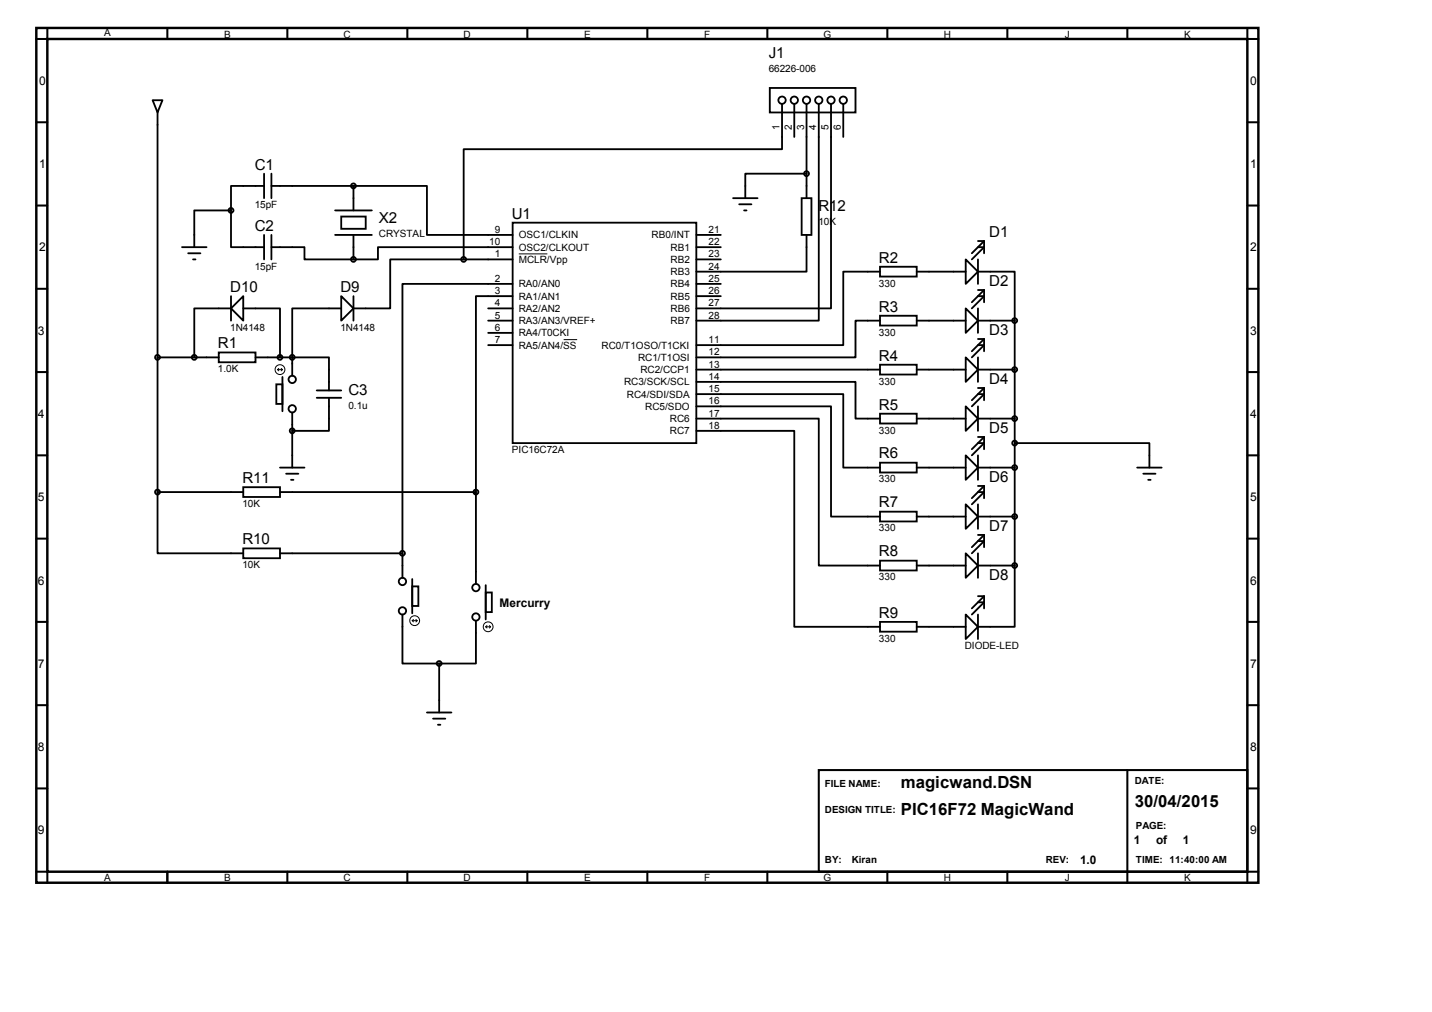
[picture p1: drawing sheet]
<svg xmlns="http://www.w3.org/2000/svg" width="297mm" height="210mm" viewBox="0 0 297 210" stroke-linecap="round" stroke-linejoin="round" font-family="sans-serif">
<path d="M7.5 5.8h253.5v177.3h-253.5zM9.8 8.1h248.9v172.7h-248.9z" fill="none" stroke="#000" stroke-width=".51"/>
<g fill="none" stroke="#000" stroke-width=".42">
<path d="M9.8 5.8v2.3h-2.3M34.7 5.8v2.3M59.6 5.8v2.3M84.5 5.8v2.3M109.4 5.8v2.3M134.3 5.8v2.3M159.2 5.8v2.3M184.1 5.8v2.3M209 5.8v2.3M233.8 5.8v2.3M258.7 5.8v2.3h2.3M7.5 25.4h2.3"/>
<path d="M258.7 25.4h2.3M7.5 42.6h2.3M7.5 59.9h2.3M258.7 42.6h2.3M258.7 59.9h2.3M7.5 77.2h2.3M258.7 77.2h2.3M7.5 94.4h2.3M258.7 94.4h2.3M7.5 111.7h2.3M258.7 111.7h2.3M7.5 129h2.3"/>
<path d="M258.7 129h2.3M7.5 146.3h2.3M169.8 159.7h88.9v21.1h-88.9zM233.8 159.7v23.4M258.7 146.3h2.3M7.5 163.5h2.3M258.7 163.5h2.3M7.5 180.8h2.3v2.3M34.7 180.8v2.3M59.6 180.8v2.3M84.5 180.8v2.3M109.4 180.8v2.3"/>
<path d="M134.3 180.8v2.3M159.2 180.8v2.3M184.1 180.8v2.3M209 180.8v2.3M261 180.8h-2.3v2.3"/>
</g>
<g fill="none" stroke="#000" stroke-width=".38">
<path d="M159.7 18.2h17.8v5.1h-17.8zM31.7 20.8h2l-1 2.5zM32.7 23.3v78.8M54.8 38.6h-6.9v5M54.8 36v5.1M56.3 38.6h17M56.3 36v5.1M73.3 38.6h15.3v10.1h17.7M73.3 38.6v5M162.2 21.5v9.4h-66v22.9M164.8 21.5v6.9M167.3 36h-12.7v5.1"/>
<path d="M167.3 21.5v19.6M169.8 21.5v45h-25.4M172.4 21.5v42.5h-28M174.9 21.5v6.9M37.8 51.3h5M39 52.5h2.6M40 53.8h.6M47.9 43.6v7.7h6.9M47.9 43.6h-7.6v7.7M54.8 48.7v5.1M56.3 51.3h6.9v2.5h10.1M56.3 48.7v5.1"/>
<path d="M69.5 48.7h7.6M69.5 43.6h7.6M70.8 44.9h5.1v2.6h-5.1zM73.3 48.7v5.1M96.2 53.8h-15.3v10.2h-7.6M96.2 53.8h10.1M106.3 46.2h38.1v45.7h-38.1zM106.3 51.3h-27.9v2.5h-5.1M106.3 58.9h-22.8v55.9M144.4 53.8h5.1M144.4 58.9h5.1M144.4 48.7h5.1"/>
<path d="M144.4 51.3h5.1M152.1 41.1h5M153.3 42.4h2.6M154.3 43.6h.6M166.3 41.1h2v7.6h-2zM167.3 48.7v7.6h-22.9M182.5 55.3h7.7v2.1h-7.7zM182.5 56.3h-7.6v15.3h-30.5M190.2 56.3h10.1M200.3 53.8l2.6 2.5-2.6 2.6zM202.9 56.3h7.6v10.2M202.9 51.3h1.2l-2.5 2.5"/>
<path d="M202.9 53.8v5.1M202.9 50h1.2M204.1 50l-2.5 2.5M204.1 50v2.5M32.7 74.1h12.7M45.4 73.1h7.6v2h-7.6zM47.9 64l2.6-2.6v5.1zM47.9 64h-7.6v10.1M47.9 61.4v5.1M50.5 64h7.6v10.1M53 74.1h7.6M57.3 79.7h1.3v4.1h-1.3z"/>
<path d="M58.6 78.2v7.1M60.6 74.1h7.6v6.9M60.6 74.1v3.8M70.8 61.4l2.5 2.6-2.5 2.5zM70.8 64h-10.2v10.1M73.3 61.4v5.1M101.3 66.5h5M101.3 64h5M101.3 69h5M101.3 71.6h5M106.3 61.4h-7.6v40.7M144.4 79.2h33.1v7.6h5"/>
<path d="M144.4 76.7h38.1M144.4 61.4h5.1M182.5 65.5h7.7v2h-7.7zM182.5 75.6h7.7v2.1h-7.7zM182.5 66.5h-5v7.6h-33.1M190.2 76.7h10.1M190.2 66.5h10.1M200.3 64l2.6 2.5-2.6 2.5zM200.3 74.1l2.6 2.6-2.6 2.5zM202.9 76.7h7.6M202.9 66.5h7.6M202.9 61.4h1.2l-2.5 2.6"/>
<path d="M202.9 71.6h1.2l-2.5 2.5M202.9 64v5M202.9 74.1v5.1M202.9 60.2h1.2M202.9 70.3h1.2M204.1 60.2v2.5M204.1 70.3v2.6M204.1 60.2l-2.5 2.5M204.1 70.3l-2.5 2.6M210.5 66.5v50.8M58.1 97h5.1M59.3 98.3h2.6"/>
<path d="M60.4 99.5h.5M60.6 85.6v11.4M65.7 82.5h5.1M65.7 81h5.1M68.2 82.5v6.9h-7.6M144.4 81.7h30.5v15.3h7.6M144.4 84.3h28v22.8h10.1M144.4 86.8h25.4v30.5h12.7M144.4 89.4h20.4v40.6h17.7M182.5 85.8h7.7v2h-7.7zM182.5 96h7.7v2h-7.7zM190.2 86.8h10.1"/>
<path d="M190.2 97h10.1M200.3 84.3l2.6 2.5-2.6 2.6zM200.3 94.4l2.6 2.6-2.6 2.5zM202.9 86.8h7.6M202.9 97h7.6M202.9 81.7h1.2l-2.5 2.6M202.9 84.3v5.1M202.9 94.4v5.1M202.9 80.5h1.2M202.9 91.9h1.2l-2.5 2.5M202.9 90.6h1.2M204.1 80.5v2.5"/>
<path d="M204.1 90.6v2.6M204.1 80.5l-2.5 2.5M204.1 90.6l-2.5 2.6M210.5 91.9h27.9v5.1M235.9 97h5.1M237.1 98.3h2.6M238.2 99.5h.5M32.7 102.1v12.7h17.8M32.7 102.1h17.8M50.5 113.7h7.6v2.1h-7.6zM50.5 101h7.6v2.1h-7.6zM58.1 102.1h40.6"/>
<path d="M58.1 114.8h25.4M83.5 114.8v5M98.7 102.1v19M182.5 106.1h7.7v2.1h-7.7zM182.5 116.3h7.7v2h-7.7zM190.2 107.1h10.1M190.2 117.3h10.1M200.3 104.6l2.6 2.5-2.6 2.6zM200.3 114.8l2.6 2.5-2.6 2.5zM202.9 107.1h7.6M202.9 117.3h7.6M202.9 102.1h1.2l-2.5 2.5"/>
<path d="M202.9 104.6v5.1M202.9 114.8v5M202.9 100.8h1.2M202.9 112.2h1.2l-2.5 2.6M202.9 111h1.2M204.1 100.8v2.5M204.1 111v2.5M204.1 100.8l-2.5 2.5M204.1 111l-2.5 2.5M210.5 117.3v12.7h-7.6M83.5 127.5v10.1h7.6M85.5 121.6h1.3v4.1h-1.3z"/>
<path d="M85.5 120.1v7.1M91.1 137.6v10.2M98.7 128.7v8.9h-7.6M100.7 122.9h1.3v4.1h-1.3zM100.7 121.4v7.1M182.5 129h7.7v2h-7.7zM190.2 130h10.1M200.3 127.5l2.6 2.5-2.6 2.5zM202.9 127.5v5M202.9 124.9h1.2l-2.5 2.6M202.9 123.7h1.2M204.1 123.7v2.5"/>
<path d="M204.1 123.7l-2.5 2.5M88.6 147.8h5M89.8 149.1h2.6M90.8 150.3h.6"/>
<circle cx="73.3" cy="38.6" r=".51"/>
<circle cx="162.2" cy="20.8" r=".76"/>
<circle cx="164.8" cy="20.8" r=".76"/>
<circle cx="167.3" cy="36" r=".51"/>
<circle cx="167.3" cy="20.8" r=".76"/>
<circle cx="169.8" cy="20.8" r=".76"/>
<circle cx="172.4" cy="20.8" r=".76"/>
<circle cx="174.9" cy="20.8" r=".76"/>
<circle cx="47.9" cy="43.6" r=".51"/>
<circle cx="73.3" cy="53.8" r=".51"/>
<circle cx="96.2" cy="53.8" r=".51"/>
<circle cx="32.7" cy="74.1" r=".51"/>
<circle cx="40.3" cy="74.1" r=".51"/>
<circle cx="58.1" cy="74.1" r=".51"/>
<circle cx="60.6" cy="74.1" r=".51"/>
<circle cx="60.6" cy="78.7" r=".76"/>
<circle cx="210.5" cy="66.5" r=".51"/>
<circle cx="210.5" cy="76.7" r=".51"/>
<circle cx="60.6" cy="89.4" r=".51"/>
<circle cx="60.6" cy="84.8" r=".76"/>
<circle cx="210.5" cy="91.9" r=".51"/>
<circle cx="210.5" cy="86.8" r=".51"/>
<circle cx="210.5" cy="97" r=".51"/>
<circle cx="32.7" cy="102.1" r=".51"/>
<circle cx="83.5" cy="114.8" r=".51"/>
<circle cx="98.7" cy="102.1" r=".51"/>
<circle cx="210.5" cy="107.1" r=".51"/>
<circle cx="210.5" cy="117.3" r=".51"/>
<circle cx="83.5" cy="120.6" r=".76"/>
<circle cx="83.5" cy="126.7" r=".76"/>
<circle cx="91.1" cy="137.6" r=".51"/>
<circle cx="98.7" cy="121.9" r=".76"/>
<circle cx="98.7" cy="128" r=".76"/>
</g>
<g fill="none" stroke="#000" stroke-width=".21">
<path d="M107.6 52.7h5.9M57.6 76.7h1M57.6 76.7l.2 .2M57.8 76.4l-.2 .3M58.3 76.4l.3 .3M58.6 76.7l-.3 .2M116.9 70.4h2.8M85.5 128.7h1M85.5 128.7l.3 .3M85.8 128.5l-.3 .2M86.3 128.5l.2 .2M86.5 128.7l-.2 .3"/>
<path d="M100.7 130h1.1M100.7 130l.3 .3M101 129.8l-.3 .2M101.5 129.8l.3 .2M101.8 130l-.3 .3"/>
<circle cx="58.1" cy="76.7" r="1.02"/>
<circle cx="86" cy="128.7" r="1.02"/>
<circle cx="101.3" cy="130" r="1.02"/>
</g>
<g font-size="3.5">
<text x="186.9" y="163.4">magicwand.DSN</text>
<text x="235.4" y="167.4">30/04/2015</text>
<text x="186.9" y="169.1">PIC16F72 MagicWand</text>
</g>
<g font-size="3.1">
<text x="159.5" y="12">J1</text>
<text x="52.8" y="35.2">C1</text>
<text x="52.8" y="47.9">C2</text>
<text x="78.6" y="46.3">X2</text>
<text x="106.2" y="45.3">U1</text>
<text x="169.8" y="43.8">R12</text>
<text x="205.2" y="49.1">D1</text>
<text x="182.3" y="54.5">R2</text>
<text x="205.2" y="59.3">D2</text>
<text x="47.7" y="60.6">D10</text>
<text x="70.6" y="60.6">D9</text>
<text x="182.3" y="64.6">R3</text>
<text x="205.2" y="69.5">D3</text>
<text x="45.2" y="72.3">R1</text>
<text x="182.3" y="74.8">R4</text>
<text x="72.3" y="81.9">C3</text>
<text x="205.2" y="79.6">D4</text>
<text x="182.3" y="85">R5</text>
<text x="205.2" y="89.8">D5</text>
<text x="182.3" y="95.1">R6</text>
<text x="50.3" y="100.2">R11</text>
<text x="205.2" y="99.9">D6</text>
<text x="182.3" y="105.2">R7</text>
<text x="50.3" y="112.9">R10</text>
<text x="205.2" y="110.1">D7</text>
<text x="182.3" y="115.4">R8</text>
<text x="205.2" y="120.2">D8</text>
<text x="182.3" y="128.1">R9</text>
</g>
<g font-size="2.5">
<text x="8.1" y="17.6">0</text>
<text x="259.3" y="17.6">0</text>
<text x="8.1" y="34.9">1</text>
<text x="259.3" y="34.9">1</text>
<text x="8.1" y="52.2">2</text>
<text x="259.3" y="52.2">2</text>
<text x="7.9" y="69.4">3</text>
<text x="259.3" y="69.4">3</text>
<text x="7.9" y="86.7">4</text>
<text x="259.3" y="86.7">4</text>
<text x="7.9" y="104">5</text>
<text x="259.3" y="104">5</text>
<text x="7.9" y="121.2">6</text>
<text x="103.6" y="125.8">Mercurry</text>
<text x="259.3" y="121.2">6</text>
<text x="7.9" y="138.5">7</text>
<text x="259.3" y="138.5">7</text>
<text x="7.9" y="155.8">8</text>
<text x="259.3" y="155.8">8</text>
<text x="7.9" y="173.1">9</text>
<text x="259.3" y="173.1">9</text>
<text x="224" y="179.2">1.0</text>
<text x="235.2" y="175.1">1</text>
<text x="239.8" y="175.1">of</text>
<text x="245.4" y="175.1">1</text>
</g>
<g font-size="2.1">
<text x="21.6" y="7.5">A</text>
<text x="46.5" y="7.8">B</text>
<text x="71.3" y="7.8">C</text>
<text x="96.2" y="7.8">D</text>
<text x="121.2" y="7.8">E</text>
<text x="146.1" y="7.8">F</text>
<text x="170.8" y="7.8">G</text>
<text x="195.7" y="7.8">H</text>
<text x="220.9" y="7.8">J</text>
<text x="245.6" y="7.8">K</text>
<text x="159.5" y="14.9">66226-006</text>
<text x="161.7" y="27" transform="rotate(-90 161.7 27)">1</text>
<text x="164.3" y="27" transform="rotate(-90 164.3 27)">2</text>
<text x="166.8" y="27" transform="rotate(-90 166.8 27)">3</text>
<text x="169.3" y="27" transform="rotate(-90 169.3 27)">4</text>
<text x="171.9" y="27" transform="rotate(-90 171.9 27)">5</text>
<text x="174.4" y="27" transform="rotate(-90 174.4 27)">6</text>
<text x="52.8" y="43.2">15pF</text>
<text x="169.8" y="46.7">10K</text>
<text x="78.6" y="49.2">CRYSTAL</text>
<text x="101.5" y="50.8">10</text>
<text x="102.7" y="48.3">9</text>
<text x="102.7" y="53.4">1</text>
<text x="107.6" y="49.4">OSC1/CLKIN</text>
<text x="107.6" y="52">OSC2/CLKOUT</text>
<text x="135.2" y="49.4">RB0/INT</text>
<text x="139.1" y="52">RB1</text>
<text x="147" y="53.4">23</text>
<text x="147" y="50.8">22</text>
<text x="147" y="48.3">21</text>
<text x="52.8" y="55.9">15pF</text>
<text x="102.7" y="58.5">2</text>
<text x="107.6" y="59.6">RA0/AN0</text>
<text x="107.6" y="54.5">MCLR/Vpp</text>
<text x="139.1" y="59.6">RB4</text>
<text x="139.1" y="57.1">RB3</text>
<text x="139.1" y="54.5">RB2</text>
<text x="147" y="58.5">25</text>
<text x="147" y="55.9">24</text>
<text x="182.3" y="59.5">330</text>
<text x="102.7" y="61">3</text>
<text x="102.7" y="63.5">4</text>
<text x="107.6" y="62.1">RA1/AN1</text>
<text x="107.6" y="64.7">RA2/AN2</text>
<text x="139.1" y="64.7">RB6</text>
<text x="139.1" y="62.1">RB5</text>
<text x="147" y="63.5">27</text>
<text x="147" y="61">26</text>
<text x="47.7" y="68.6">1N4148</text>
<text x="70.6" y="68.6">1N4148</text>
<text x="102.7" y="68.6">6</text>
<text x="102.7" y="71.2">7</text>
<text x="102.7" y="66.1">5</text>
<text x="107.6" y="69.8">RA4/T0CKI</text>
<text x="107.6" y="67.2">RA3/AN3/VREF+</text>
<text x="139.1" y="67.2">RB7</text>
<text x="147" y="66.1">28</text>
<text x="147" y="71.2">11</text>
<text x="182.3" y="69.6">330</text>
<text x="45.2" y="77.3">1.0K</text>
<text x="107.6" y="72.3">RA5/AN4/SS</text>
<text x="124.8" y="72.3">RC0/T1OSO/T1CKI</text>
<text x="132.4" y="74.8">RC1/T1OSI</text>
<text x="132.8" y="77.4">RC2/CCP1</text>
<text x="147" y="76.2">13</text>
<text x="147" y="73.7">12</text>
<text x="129.5" y="79.9">RC3/SCK/SCL</text>
<text x="130" y="82.5">RC4/SDI/SDA</text>
<text x="147" y="78.8">14</text>
<text x="147" y="83.9">16</text>
<text x="147" y="81.3">15</text>
<text x="182.3" y="79.8">330</text>
<text x="72.3" y="84.8">0.1u</text>
<text x="133.9" y="85">RC5/SDO</text>
<text x="139" y="87.5">RC6</text>
<text x="147" y="88.9">18</text>
<text x="147" y="86.4">17</text>
<text x="182.3" y="90">330</text>
<text x="106.2" y="94">PIC16C72A</text>
<text x="139" y="90.1">RC7</text>
<text x="182.3" y="100.1">330</text>
<text x="50.3" y="105.2">10K</text>
<text x="182.3" y="110.2">330</text>
<text x="50.3" y="117.9">10K</text>
<text x="182.3" y="120.4">330</text>
<text x="182.3" y="133.1">330</text>
<text x="200.1" y="134.6">DIODE-LED</text>
<text x="21.6" y="182.8">A</text>
<text x="46.5" y="182.8">B</text>
<text x="71.3" y="182.8">C</text>
<text x="96.2" y="182.8">D</text>
<text x="121.2" y="182.8">E</text>
<text x="146.1" y="182.8">F</text>
<text x="170.8" y="182.8">G</text>
<text x="195.7" y="182.8">H</text>
<text x="220.9" y="182.8">J</text>
<text x="245.6" y="182.8">K</text>
</g>
<g font-size="2">
<text x="171.1" y="163.2">FILE NAME:</text>
<text x="235.4" y="162.6">DATE:</text>
<text x="171.1" y="168.6">DESIGN TITLE:</text>
<text x="235.6" y="172">PAGE:</text>
<text x="171.1" y="178.9">BY:</text>
<text x="176.7" y="178.9">Kiran</text>
<text x="216.9" y="179">REV:</text>
<text x="235.6" y="179">TIME:</text>
<text x="242.6" y="179">11:40:00 AM</text>
</g>
</svg>
